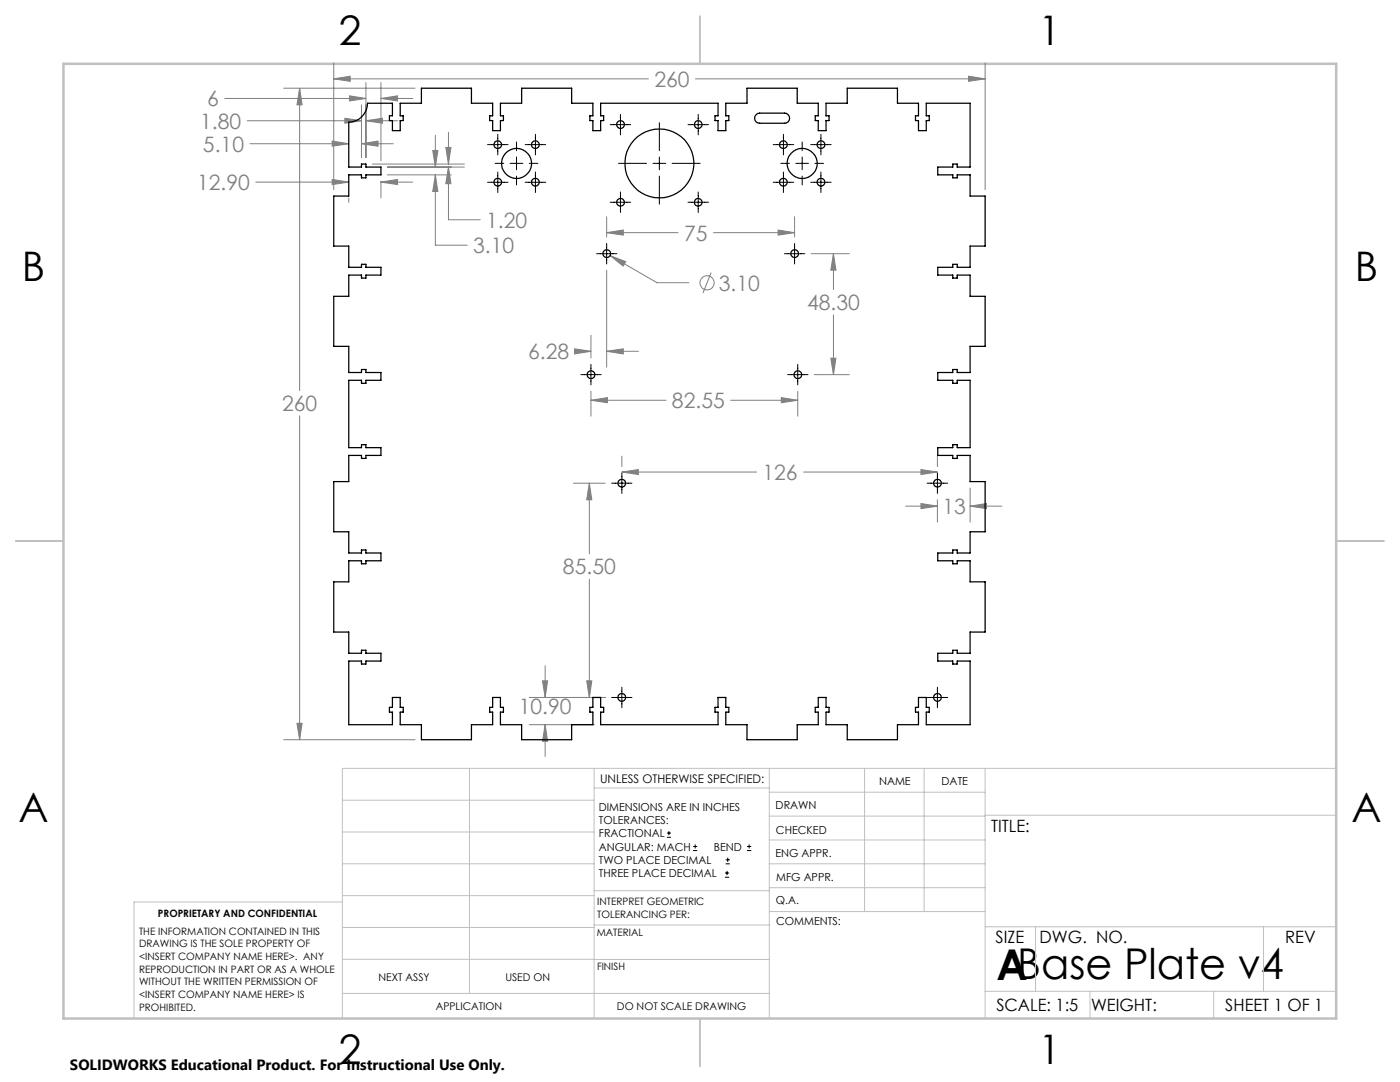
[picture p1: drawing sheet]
<svg xmlns="http://www.w3.org/2000/svg" width="279mm" height="216mm" viewBox="0 0 279 216" stroke-linecap="round" stroke-linejoin="round" font-family="sans-serif">
<g fill="none" stroke="#808080" stroke-width=".2">
<path d="M44.9 19.6h28.1M56.6 17.6h26.2M59.8 17.6l.5 3.3h-1zM59.8 17.6v60.3M66.6 15.7l3.3-.5v1zM66.6 12.6v25.3M66.6 15.7h62.8M69.7 19.1l3.3 .5-3.3 .5zM73 16.5v15M76 19.6l3.3-.5v1zM76 16.5v15.6M76 19.6h6.4"/>
<path d="M138.8 15.7h57.8M193.3 15.2l3.3 .5-3.3 .5zM196.6 12.6v25.3M49.3 24.1h22.8M49.9 28.7h19.7M51 36.3h18.6M66.3 28.2l3.3 .5-3.3 .5zM66.3 35.8l3.3 .5-3.3 .5zM68.8 23.6l3.3 .5-3.3 .5zM69.6 39.5v.9M72.1 28.7l3.4-.5v1zM72.1 20.9v10.6"/>
<path d="M72.1 28.7h6.4M73 24.1l3.3-.5v1zM73 24.1h6.4M74.3 32.7h18.4M76 36.3l3.3-.5v1zM76 36.2v3.3M76 36.3h6.4M77.3 34.9h12.8M77.3 33.3h15.4M86.4 30h1l-.5 3.3zM86.9 34.9l.5 3.3h-1zM86.9 34.9v14h6.3"/>
<path d="M86.9 27v6.3M89 29.4h1l-.5 3.3zM89.5 33.3l.5 3.4h-1zM89.5 33.3v10.6h6.3M89.5 26.4v6.3M121.1 46.4l3.3-.5v1zM121.1 43.3v4M121.1 53.9v19.4M121.1 46.4h14.2M121.8 51l3.1 1.2-.5 .9zM121.8 51l9.3 5.4h6.4M141.9 54.4l-1.6 4.1"/>
<path d="M142.4 46.4h16.2M155.3 45.9l3.3 .5-3.3 .5zM158.6 43.3v4M161.9 50.6h7.6M166.3 50.6l.5 3.3h-1zM166.3 50.6v7.2M114.7 69.6l3.2 .5-3.2 .5zM114.8 70.1h3.1M117.9 79.9l3.3-.6v1.1zM117.9 66.9v4.5M117.9 78.1v4.9M117.9 79.9h15"/>
<path d="M121.1 70.1l3.3-.5v1zM121.1 70.1h6.3M145.8 79.9h13.4M155.9 79.3l3.3 .6-3.3 .5zM159.2 78.1v4.9M162.5 74.8h7M165.8 71.5h1l-.5 3.3zM166.3 62.8v12M59.8 83v64.6M114.4 96.4h6.4M117.6 96.4l.5 3.3h-1zM117.6 96.4v14.1"/>
<path d="M124.1 94.2l3.3-.5v1zM124.1 91v2.1M124.1 94.2h26.9M160.4 94.2h26.7M183.8 93.7l3.3 .5-3.3 .5zM187.1 91v2.1M187.1 99.7v4.5M193.6 97.4v6.8M117.6 115.6v23.6M180.7 101h6.4M183.8 100.5l3.3 .5-3.3 .5zM193.6 101l3.3-.5v1z"/>
<path d="M193.6 101h6.4M105.6 139.2h15.2M108.3 135.9h1l-.5 3.3zM108.8 132.8v6.4M117.1 135.9h1l-.5 3.3zM56.6 147.6h26.2M59.3 144.3h1l-.5 3.3zM105.6 144.6h13M108.8 144.6l.5 3.3h-1zM108.8 144.6v6.4"/>
<circle cx="141.1" cy="56.4" r="1.42"/>
</g>
<g fill="none" stroke="#000" stroke-width=".2">
<path d="M97.3 28.9h4.1M97.3 36.4h4.1M98.8 32.6h1.7M99.3 26.8v4.1M99.3 34.3v4.1M101.8 32.6h2.6M103.1 28.3v1.8M103.1 31.3v2.6M103.1 35.1v1.8M104.8 28.9h4.1M104.8 36.4h4.1M105.6 32.6h1.8"/>
<path d="M106.9 26.8v4.1M106.9 34.3v4.1M121.8 24.9h4.1M123.4 32.6h5.6M123.8 22.8v4.1M123.8 38.3v4.1M130.3 32.6h2.6M131.6 24.5v5.6M131.6 31.3v2.6M131.6 35.1v5.6M134.1 32.6h5.6M137.3 24.9h4.1"/>
<path d="M139.3 22.8v4.1M139.3 38.3v4.1M154.3 28.9h4.1M154.3 36.4h4.1M155.8 32.6h1.8M156.4 26.8v4.1M156.4 34.3v4.1M158.8 32.6h2.6M160.1 28.3v1.8M160.1 31.3v2.6M160.1 35.1v1.8M161.8 28.9h4.1"/>
<path d="M161.8 36.4h4.1M162.6 32.6h1.8M163.8 26.8v4.1M163.8 34.3v4.1M119.1 50.6h4M121.1 48.6v4.1M121.8 40.4h4.1M137.3 40.4h4.1M156.6 50.6h4M158.6 48.6v4.1M115.9 74.8h4.1M117.9 72.7v4.1"/>
<path d="M157.2 74.8h4.1M159.2 72.7v4.1M122.1 96.4h4M124.1 94.4v4.1M185 96.4h4.1M187.1 94.4v4.1M122.1 139.2h4M124.1 137.1v4.1M185 139.2h4.1M187.1 137.1v4.1M133.1 167.1h.8M133.1 166.2h.8"/>
<path d="M133.5 165.8v.9M138.3 169.7h.8M138.3 168.9h.8M138.7 168.5v.8M144.7 175h.8M144.7 174.2h.8M144.8 172.4h.9M144.8 171.6h.9M145.1 173.8v.8M145.2 171.1v.9M149.1 169.7h.8M149.1 168.9h.8"/>
<path d="M149.5 168.5v.8"/>
</g>
<g fill="none" stroke="#c0c0c0" stroke-width=".2">
<path d="M68.3 159.7h50.3M93.7 153.3v44.9M118.6 153.3v49.9M118.6 157.2h34.9M153.5 153.3v49.9M153.5 158.1h43.1M172.5 153.3v28.6M184.4 153.3v28.6M196.6 153.3v49.9M266.7 153.3h-198.4v49.9M68.3 178.7h50.3M68.3 172.4h50.3"/>
<path d="M68.3 166h50.3M68.3 180h-41.6v23.2M118.6 177.7h35M153.5 167.6h43.1M153.5 162.8h43.1M153.5 172.4h43.1M153.5 177.1h43.1M196.6 162.7h70.1M68.3 198.2h85.2M68.3 191.4l85.2 .1M68.3 185.1h50.3M118.6 184.6h35"/>
<path d="M153.6 181.9h43M196.6 197.8h70.1M196.6 184.9h70.1M206.7 184.9v12.9M217.5 197.8v5.4M242.2 197.8v5.4M252.2 184.9v12.9"/>
</g>
<path d="M139.7 3.2v9.5M3.1 107.9h9.6M266.7 107.9h9.5M139.7 203.2v9.6" fill="none" stroke="#c0c0c0" stroke-width=".25"/>
<path d="M12.7 12.7h254v190.5h-254z" fill="none" stroke="#c0c0c0" stroke-width=".5"/>
<path d="M66.6 15.7l3.3-.5v1zM193.3 15.2l3.3 .5-3.3 .5zM59.8 17.6l.5 3.3h-1zM59.3 144.3h1l-.5 3.3zM72.1 28.7l3.4-.5v1zM66.3 28.2l3.3 .5-3.3 .5zM73 24.1l3.3-.5v1zM68.8 23.6l3.3 .5-3.3 .5zM76 19.6l3.3-.5v1zM69.7 19.1l3.3 .5-3.3 .5zM66.3 35.8l3.3 .5-3.3 .5zM76 36.3l3.3-.5v1zM86.9 34.9l.5 3.3h-1zM86.4 30h1l-.5 3.3zM89 29.4h1l-.5 3.3zM89.5 33.3l.5 3.4h-1zM121.1 46.4l3.3-.5v1zM155.3 45.9l3.3 .5-3.3 .5zM166.3 50.6l.5 3.3h-1zM165.8 71.5h1l-.5 3.3zM155.9 79.3l3.3 .6-3.3 .5zM117.9 79.9l3.3-.6v1.1zM114.7 69.6l3.2 .5-3.2 .5zM121.1 70.1l3.3-.5v1zM121.8 51l2.6 2.1 .5-.9zM124.1 94.2l3.3-.5v1zM183.8 93.7l3.3 .5-3.3 .5zM117.1 135.9h1l-.5 3.3zM117.6 96.4l.5 3.3h-1zM108.3 135.9h1l-.5 3.3zM108.8 144.6l.5 3.3h-1zM183.8 100.5l3.3 .5-3.3 .5zM193.6 101l3.3-.5v1z" fill="#808080"/>
<g fill="none" stroke="#000" stroke-width=".25">
<path d="M73.3 20.6h5v2.5h-.6v1h.6v2h1.6v-2h.6v-1h-.6v-2.5h4.2v-3h10v3h4.2v2.5h-.6v1h.6v2h1.6v-2h.6v-1h-.6v-2.5h4.2v-3h10v3h4.2v2.5h-.6v1h.6v2h1.6v-2h.6v-1h-.6v-2.5h23.4v2.5h-.6v1h.6v2h1.6v-2h.6v-1h-.6v-2.5h4.2v-3h10v3h4.2v2.5h-.6v1h.6v2h1.6v-2h.6v-1h-.6v-2.5h4.2v-3h10v3h4.2v2.5h-.6v1h.6v2h1.6v-2h.6v-1h-.6v-2.5h8.7v12.7h-2.6v-.6h-.9v.6h-3v1.6h3v.6h.9v-.6h2.6v4.2h3v10h-3v4.2h-2.6v-.6h-.9v.6h-3v1.6h3v.6h.9v-.6h2.6v4.2h3v10h-3v5.2h-2.6v-.6h-.9v.6h-3v1.6h3v.6h.9v-.6h2.6v13.4h-2.6v-.6h-.9v.6h-3v1.6h3v.6h.9v-.6h2.6v5.2h3v10h-3v4.2h-2.6v-.6h-.9v.6h-3v1.6h3v.6h.9v-.6h2.6v4.2h3v10h-3v4.3h-2.6v-.6h-.9v.6h-3v1.5h3v.6h.9v-.6h2.6v12.7h-8.7v-2.5h.6v-1h-.6v-1.9h-1.6v1.9h-.6v1h.6v2.5h-4.2v3h-10v-3h-4.2v-2.5h.6v-1h-.6v-1.9h-1.6v1.9h-.6v1h.6v2.5h-4.2v3h-10v-3h-4.2v-2.5h.6v-1h-.6v-1.9h-1.6v1.9h-.6v1h.6v2.5h-23.4v-2.5h.6v-1h-.6v-1.9h-1.6v1.9h-.6v1h.6v2.5h-4.2v3h-10v-3h-4.2v-2.5h.6v-1h-.6v-1.9h-1.6v1.9h-.6v1h.6v2.5h-4.2v3h-10v-3h-4.2v-2.5h.6v-1h-.6v-1.9h-1.6v1.9h-.6v1h.6v2.5h-8.7v-12.7h2.5v.6h.9v-.6h3v-1.5h-3v-.6h-.9v.6h-2.5v-4.3h-3v-10h3v-4.2h2.5v.6h.9v-.6h3v-1.6h-3v-.6h-.9v.6h-2.5v-4.2h-3v-10h3v-5.2h2.5v.6h.9v-.6h3v-1.6h-3v-.6h-.9v.6h-2.5v-13.4h2.5v.6h.9v-.6h3v-1.6h-3v-.6h-.9v.6h-2.5v-5.2h-3v-10h3v-4.2h2.5v.6h.9v-.6h3v-1.6h-3v-.6h-.9v.6h-2.5v-4.2h-3v-10h3v-4.2h2.5v.6h.9v-.6h3v-1.6h-3v-.6h-.9v.6h-2.5v-8.9a3.8 3.8 0 0 0 3.7-3.8zM150.9 22.9l.7-.3h5a1.01 1.01 0 0 1 1 1 1.01 1.01 0 0 1-1 1h-5a.99 .99 0 0 1-.9-.6 .99 .99 0 0 1 .2-1.1z"/>
<circle cx="99.3" cy="36.4" r=".78"/>
<circle cx="99.3" cy="28.9" r=".77"/>
<circle cx="103.1" cy="32.6" r="3"/>
<circle cx="106.8" cy="36.4" r=".78"/>
<circle cx="106.8" cy="28.9" r=".77"/>
<circle cx="123.8" cy="24.9" r=".78"/>
<circle cx="131.6" cy="32.6" r="6.9"/>
<circle cx="139.3" cy="24.9" r=".77"/>
<circle cx="156.3" cy="28.9" r=".77"/>
<circle cx="156.3" cy="36.4" r=".78"/>
<circle cx="160.1" cy="32.6" r="3"/>
<circle cx="163.8" cy="28.9" r=".77"/>
<circle cx="163.8" cy="36.4" r=".78"/>
<circle cx="121.1" cy="50.6" r=".78"/>
<circle cx="123.8" cy="40.4" r=".77"/>
<circle cx="139.3" cy="40.4" r=".77"/>
<circle cx="158.6" cy="50.6" r=".78"/>
<circle cx="118" cy="74.8" r=".77"/>
<circle cx="159.2" cy="74.8" r=".77"/>
<circle cx="124.1" cy="96.4" r=".78"/>
<circle cx="187.1" cy="96.4" r=".78"/>
<circle cx="124.1" cy="139.2" r=".78"/>
<circle cx="187.1" cy="139.2" r=".78"/>
</g>
<text font-size="8.5" x="198.9" y="195.5">ABase Plate v4</text>
<g font-size="8.1">
<text x="67.6" y="8.9">2</text>
<text x="207.3" y="8.9">1</text>
<text x="4.4" y="56.2">B</text>
<text x="270.4" y="56.2">B</text>
<text x="3.7" y="164.1">A</text>
<text x="269.7" y="164.1">A</text>
<text x="67.6" y="212.4">2</text>
<text x="207.3" y="212.4">1</text>
</g>
<g font-size="4.2" fill="#808080">
<text x="130.6" y="17.3">260</text>
<text x="41.4" y="21.2">6</text>
<text x="40" y="25.7">1.80</text>
<text x="40.5" y="30.3">5.10</text>
<text x="39.3" y="37.9">12.90</text>
<text x="97" y="45.4">1.20</text>
<text x="94.4" y="50.5">3.10</text>
<text x="136.5" y="48">75</text>
<text x="143.5" y="58">3.10</text>
<text x="161.1" y="61.9">48.30</text>
<text x="105.4" y="71.7">6.28</text>
<text x="56.3" y="82">260</text>
<text x="134.1" y="81.4">82.55</text>
<text x="152.2" y="95.8">126</text>
<text x="188.1" y="102.6">13</text>
<text x="112.3" y="114.6">85.50</text>
<text x="103.5" y="142.5">10.90</text>
</g>
<g font-size="3.4">
<text x="197.8" y="166">TITLE:</text>
<text x="198.7" y="188.1">SIZE</text>
<text x="207.5" y="188.1">DWG. NO.</text>
<text x="256.5" y="188.2">REV</text>
<text x="198.8" y="201.7">SCALE: 1:5</text>
<text x="217.7" y="201.8">WEIGHT:</text>
<text x="244.5" y="201.7">SHEET 1 OF 1</text>
</g>
<text font-size="3" x="14" y="213.5">SOLIDWORKS Educational Product. For Instructional Use Only.</text>
<text font-size="2.4" x="119.8" y="156.2">UNLESS OTHERWISE SPECIFIED:</text>
<g font-size="2.2">
<text x="119.5" y="161.8">DIMENSIONS ARE IN INCHES</text>
<text x="154.8" y="161.4">DRAWN</text>
<text x="175.4" y="156.6">NAME</text>
<text x="187.9" y="156.7">DATE</text>
<text x="119.5" y="164.4">TOLERANCES:</text>
<text x="119.5" y="167.1">FRACTIONAL</text>
<text x="154.9" y="166.3">CHECKED</text>
<text x="119.5" y="169.7">ANGULAR: MACH</text>
<text x="119.5" y="172.4">TWO PLACE DECIMAL</text>
<text x="142.5" y="169.7">BEND</text>
<text x="154.8" y="171">ENG APPR.</text>
<text x="119.5" y="175">THREE PLACE DECIMAL</text>
<text x="154.9" y="175.7">MFG APPR.</text>
<text x="154.9" y="180.4">Q.A.</text>
<text x="154.9" y="184.6">COMMENTS:</text>
</g>
<g font-size="2.1">
<text x="75.5" y="195.7">NEXT ASSY</text>
<text x="100.9" y="195.7">USED ON</text>
<text x="86.9" y="201.5">APPLICATION</text>
<text x="123.1" y="201.6">DO NOT SCALE DRAWING</text>
</g>
<g font-size="2">
<text x="31.5" y="182.9">PROPRIETARY AND CONFIDENTIAL</text>
<text x="119.2" y="180.6">INTERPRET GEOMETRIC</text>
<text x="119.2" y="183.1">TOLERANCING PER:</text>
<text x="27.8" y="186.5">THE INFORMATION CONTAINED IN THIS</text>
<text x="27.8" y="189">DRAWING IS THE SOLE PROPERTY OF</text>
<text x="27.8" y="191.6">&lt;INSERT COMPANY NAME HERE&gt;. ANY</text>
<text x="119.1" y="186.7">MATERIAL</text>
<text x="27.8" y="194.1">REPRODUCTION IN PART OR AS A WHOLE</text>
<text x="27.8" y="196.6">WITHOUT THE WRITTEN PERMISSION OF</text>
<text x="119.1" y="193.5">FINISH</text>
<text x="27.8" y="199.1">&lt;INSERT COMPANY NAME HERE&gt; IS</text>
<text x="27.8" y="201.7">PROHIBITED.</text>
</g>
</svg>
